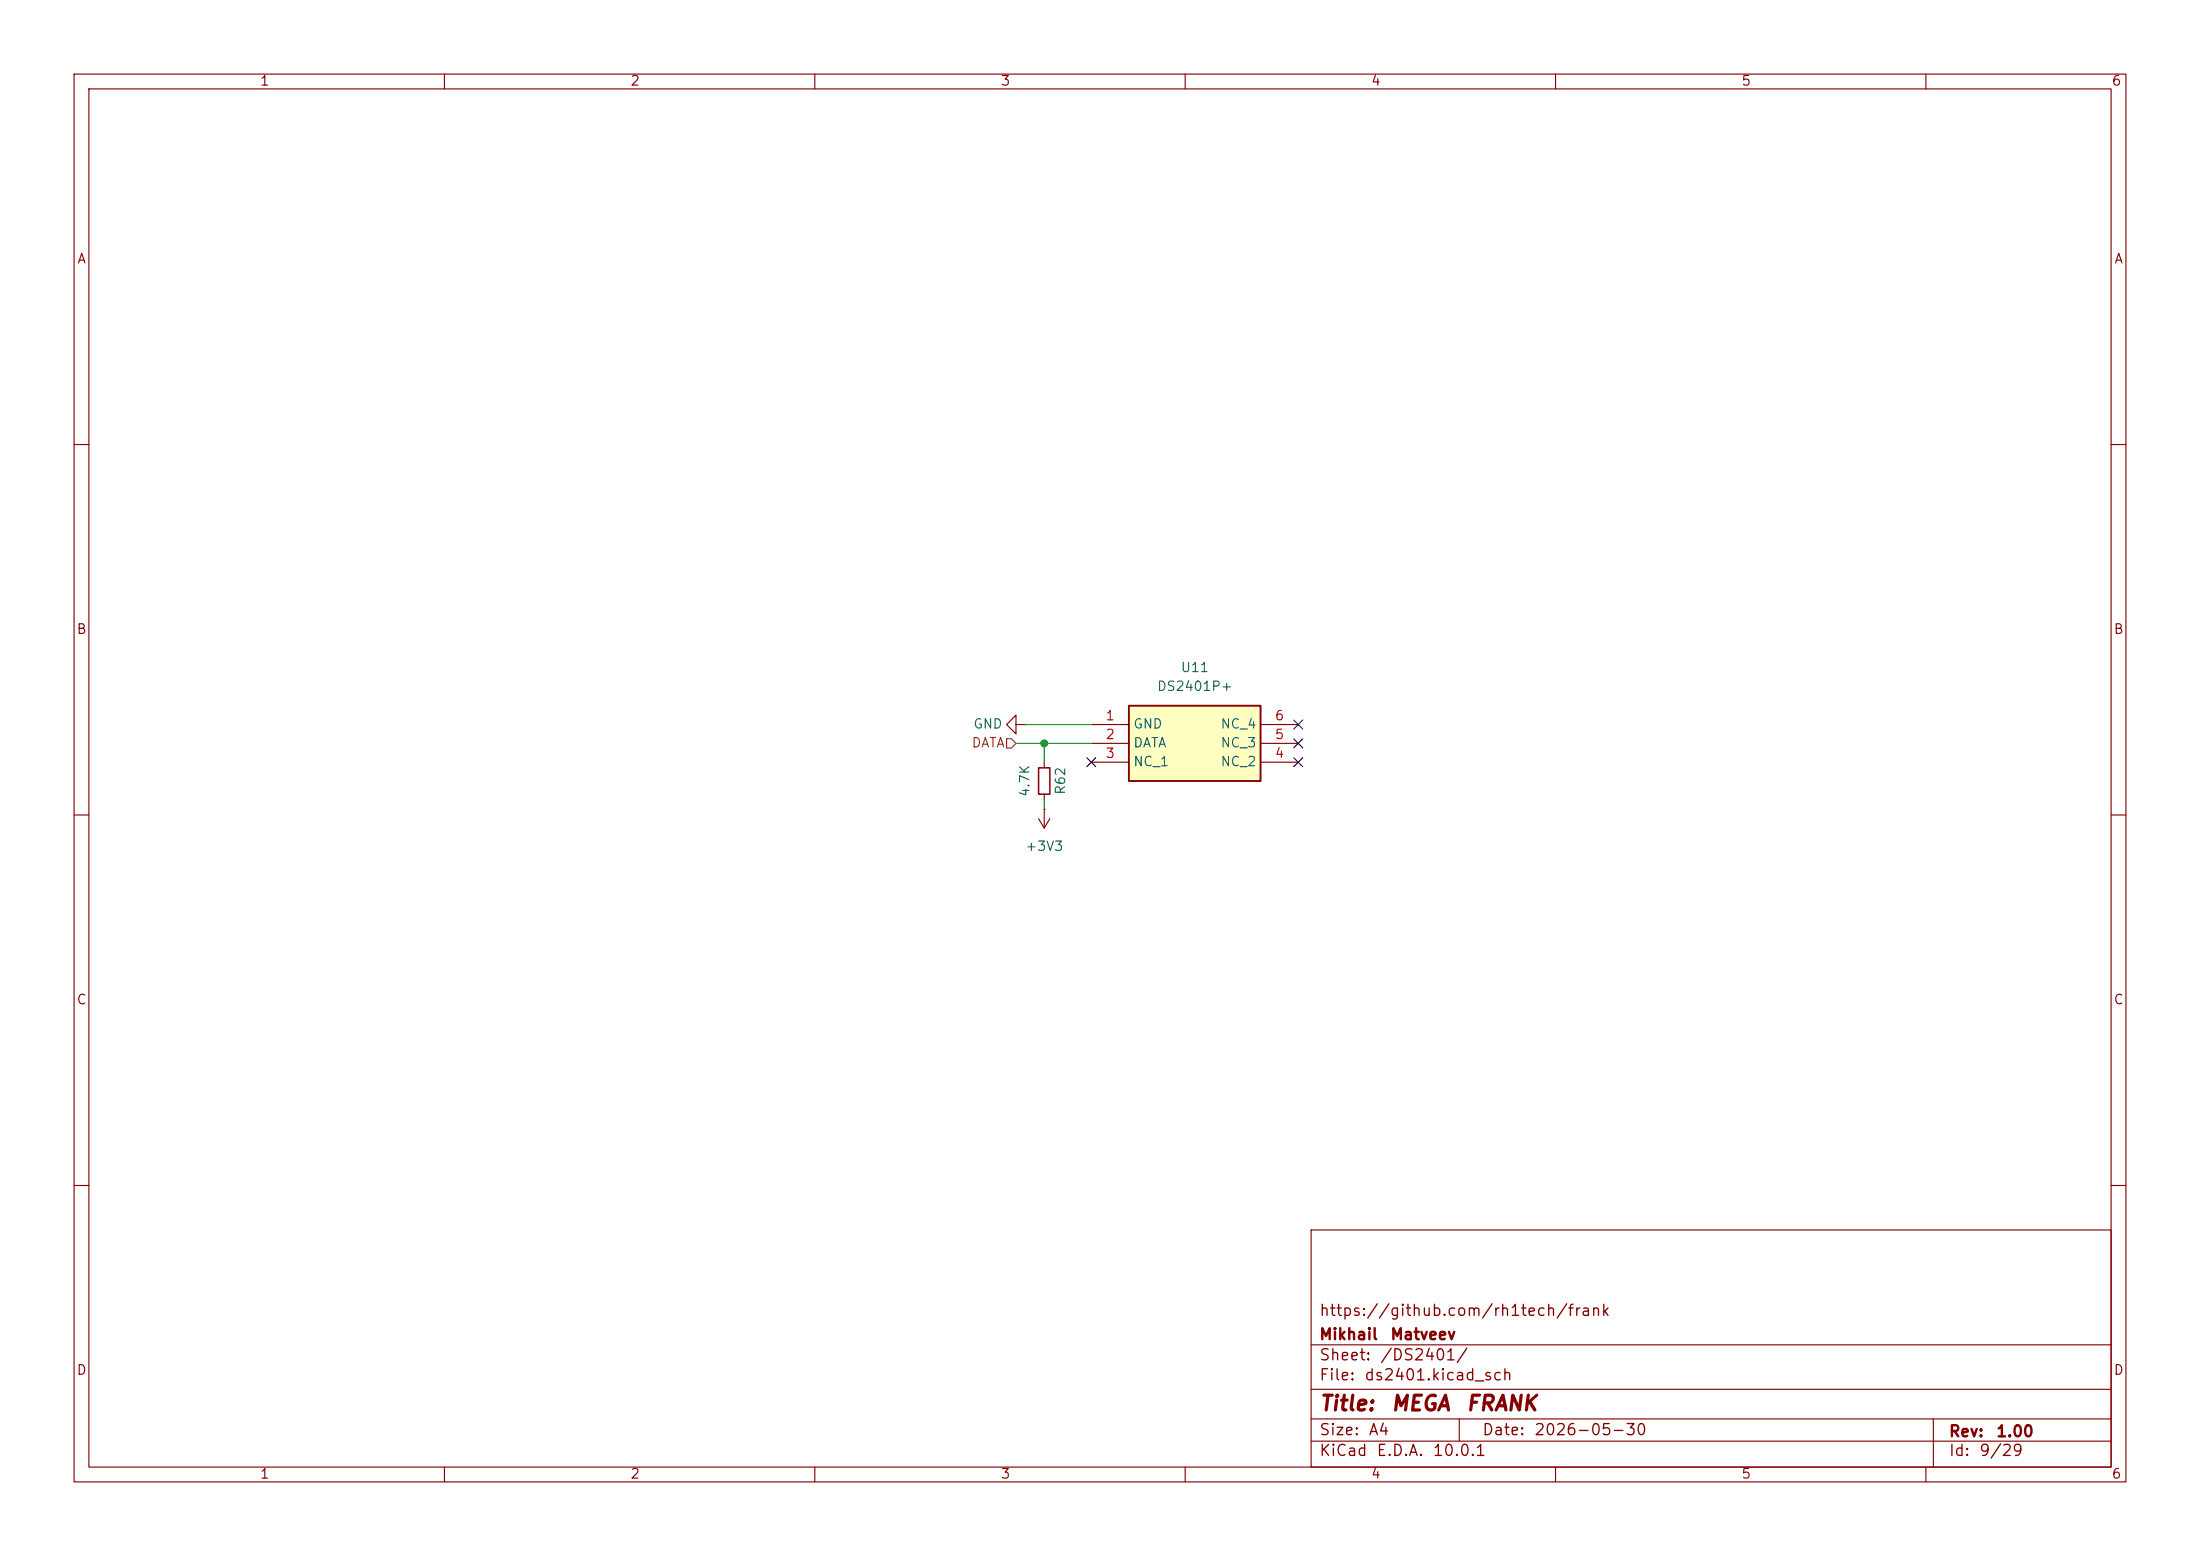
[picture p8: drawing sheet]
(kicad_sch
 (version 20260306)
 (generator "eeschema")
 (generator_version "10.0")
 (paper "A4")
 (title_block
  (title "${NAME}")
  (date "${DATE}")
  (rev "${VERSION}")
  (company "Mikhail Matveev")
  (comment 1 "https://github.com/rh1tech/frank"))
 (lib_symbols
  (symbol "FRANK:DS2401P+" (exclude_from_sim no) (in_bom yes) (on_board yes)
   (in_pos_files yes)
   (duplicate_pin_numbers_are_jumpers no)
   (property "Reference" "U20" (at 13.97 7.62 0) (show_name no) (do_not_autoplace no) (effects (font (size 1.27 1.27))))
   (property "Value" "DS2401P+" (at 13.97 5.08 0) (show_name no) (do_not_autoplace no) (effects (font (size 1.27 1.27))))
   (property "Footprint" "FRANK:TSOC-6" (at 24.13 -94.92 0) (show_name no) (do_not_autoplace no) (hide yes) (effects (font (size 1.27 1.27)) (justify left top)))
   (property "Datasheet" "http://pdfserv.maximintegrated.com/en/ds/DS2401.pdf" (at 24.13 -194.92 0) (show_name no) (do_not_autoplace no) (hide yes) (effects (font (size 1.27 1.27)) (justify left top)))
   (property "Description" "Silicon Serial Number DS2401P+, Silicon Serial Number 48bit Surface Mount, 2.8  6 V, -40  +85 C, 6-Pin, TSOC" (at 0 0 0) (show_name no) (do_not_autoplace no) (hide yes) (effects (font (size 1.27 1.27))))
   (property "Height" "" (at 24.13 -394.92 0) (show_name no) (do_not_autoplace no) (hide yes) (effects (font (size 1.27 1.27)) (justify left top)))
   (property "Mouser Part Number" "700-DS2401P" (at 24.13 -494.92 0) (show_name no) (do_not_autoplace no) (hide yes) (effects (font (size 1.27 1.27)) (justify left top)))
   (property "Mouser Price/Stock" "https://www.mouser.co.uk/ProductDetail/Analog-Devices-Maxim-Integrated/DS2401P%2b?qs=0Y9aZN%252BMVCUnAYDTmvZ1Mg%3D%3D" (at 24.13 -594.92 0) (show_name no) (do_not_autoplace no) (hide yes) (effects (font (size 1.27 1.27)) (justify left top)))
   (property "Manufacturer_Name" "Analog Devices" (at 24.13 -694.92 0) (show_name no) (do_not_autoplace no) (hide yes) (effects (font (size 1.27 1.27)) (justify left top)))
   (property "Manufacturer_Part_Number" "DS2401P+" (at 24.13 -794.92 0) (show_name no) (do_not_autoplace no) (hide yes) (effects (font (size 1.27 1.27)) (justify left top)))
   (symbol "DS2401P+_1_1"
    (rectangle (start 5.08 2.54) (end 22.86 -7.62) (stroke (width 0.254) (type default)) (fill (type background)))
    (pin passive line (at 0 0 0) (length 5.08) (name "GND" (effects (font (size 1.27 1.27)))) (number "1" (effects (font (size 1.27 1.27)))))
    (pin passive line (at 0 -2.54 0) (length 5.08) (name "DATA" (effects (font (size 1.27 1.27)))) (number "2" (effects (font (size 1.27 1.27)))))
    (pin passive line (at 0 -5.08 0) (length 5.08) (name "NC_1" (effects (font (size 1.27 1.27)))) (number "3" (effects (font (size 1.27 1.27)))))
    (pin passive line (at 27.94 -5.08 180) (length 5.08) (name "NC_2" (effects (font (size 1.27 1.27)))) (number "4" (effects (font (size 1.27 1.27)))))
    (pin passive line (at 27.94 -2.54 180) (length 5.08) (name "NC_3" (effects (font (size 1.27 1.27)))) (number "5" (effects (font (size 1.27 1.27)))))
    (pin passive line (at 27.94 0 180) (length 5.08) (name "NC_4" (effects (font (size 1.27 1.27)))) (number "6" (effects (font (size 1.27 1.27))))))
   (embedded_fonts no))
  (symbol "Protea:+3V3"
   (power global)
   (pin_numbers (hide yes))
   (pin_names
    (offset 0) (hide yes)) (exclude_from_sim no) (in_bom yes) (on_board yes)
   (in_pos_files yes)
   (duplicate_pin_numbers_are_jumpers no)
   (property "Reference" "#PWR" (at 0 -3.81 0) (show_name no) (do_not_autoplace no) (hide yes) (effects (font (size 1.27 1.27))))
   (property "Value" "+3V3" (at 0 3.556 0) (show_name no) (do_not_autoplace no) (effects (font (size 1.27 1.27))))
   (property "Footprint" "" (at 0 0 0) (show_name no) (do_not_autoplace no) (hide yes) (effects (font (size 1.27 1.27))))
   (property "Datasheet" "" (at 0 0 0) (show_name no) (do_not_autoplace no) (hide yes) (effects (font (size 1.27 1.27))))
   (property "Description" "Power symbol creates a global label with name \"+3V3\"" (at 0 0 0) (show_name no) (do_not_autoplace no) (hide yes) (effects (font (size 1.27 1.27))))
   (symbol "+3V3_0_1"
    (polyline (pts (xy -0.762 1.27) (xy 0 2.54)) (stroke (width 0) (type default)) (fill (type none)))
    (polyline (pts (xy 0 2.54) (xy 0.762 1.27)) (stroke (width 0) (type default)) (fill (type none)))
    (polyline (pts (xy 0 0) (xy 0 2.54)) (stroke (width 0) (type default)) (fill (type none))))
   (symbol "+3V3_1_1"
    (pin power_in line (at 0 0 90) (length 0) (name "" (effects (font (size 1.27 1.27)))) (number "1" (effects (font (size 1.27 1.27))))))
   (embedded_fonts no))
  (symbol "Protea:GND"
   (power global)
   (pin_numbers (hide yes))
   (pin_names
    (offset 0) (hide yes)) (exclude_from_sim no) (in_bom yes) (on_board yes)
   (in_pos_files yes)
   (duplicate_pin_numbers_are_jumpers no)
   (property "Reference" "#PWR" (at 0 -6.35 0) (show_name no) (do_not_autoplace no) (hide yes) (effects (font (size 1.27 1.27))))
   (property "Value" "GND" (at 0 -3.81 0) (show_name no) (do_not_autoplace no) (effects (font (size 1.27 1.27))))
   (property "Footprint" "" (at 0 0 0) (show_name no) (do_not_autoplace no) (hide yes) (effects (font (size 1.27 1.27))))
   (property "Datasheet" "" (at 0 0 0) (show_name no) (do_not_autoplace no) (hide yes) (effects (font (size 1.27 1.27))))
   (property "Description" "Power symbol creates a global label with name \"GND\" , ground" (at 0 0 0) (show_name no) (do_not_autoplace no) (hide yes) (effects (font (size 1.27 1.27))))
   (symbol "GND_0_1"
    (polyline (pts (xy 0 0) (xy 0 -1.27) (xy 1.27 -1.27) (xy 0 -2.54) (xy -1.27 -1.27) (xy 0 -1.27)) (stroke (width 0) (type default)) (fill (type none))))
   (symbol "GND_1_1"
    (pin power_in line (at 0 0 270) (length 0) (name "" (effects (font (size 1.27 1.27)))) (number "1" (effects (font (size 1.27 1.27))))))
   (embedded_fonts no))
  (symbol "Protea:R_Small"
   (pin_numbers (hide yes))
   (pin_names
    (offset 0.254) (hide yes)) (exclude_from_sim no) (in_bom yes) (on_board yes)
   (in_pos_files yes)
   (duplicate_pin_numbers_are_jumpers no)
   (property "Reference" "R" (at 0 0 90) (show_name no) (do_not_autoplace no) (effects (font (size 1.016 1.016))))
   (property "Value" "R_Small" (at 1.778 0 90) (show_name no) (do_not_autoplace no) (effects (font (size 1.27 1.27))))
   (property "Footprint" "" (at 0 0 0) (show_name no) (do_not_autoplace no) (hide yes) (effects (font (size 1.27 1.27))))
   (property "Datasheet" "" (at 0 0 0) (show_name no) (do_not_autoplace no) (hide yes) (effects (font (size 1.27 1.27))))
   (property "Description" "Resistor, small symbol" (at 0 0 0) (show_name no) (do_not_autoplace no) (hide yes) (effects (font (size 1.27 1.27))))
   (symbol "R_Small_0_1"
    (rectangle (start -0.762 1.778) (end 0.762 -1.778) (stroke (width 0.2032) (type default)) (fill (type none))))
   (symbol "R_Small_1_1"
    (pin passive line (at 0 2.54 270) (length 0.762) (name "" (effects (font (size 1.27 1.27)))) (number "1" (effects (font (size 1.27 1.27)))))
    (pin passive line (at 0 -2.54 90) (length 0.762) (name "" (effects (font (size 1.27 1.27)))) (number "2" (effects (font (size 1.27 1.27))))))
   (embedded_fonts no)))
 (junction
  (at 140.97 100.33)
  (diameter 0)
  (color 0 0 0 0))
 (no_connect
  (at 175.26 97.79))
 (no_connect
  (at 175.26 102.87))
 (no_connect
  (at 147.32 102.87))
 (no_connect
  (at 175.26 100.33))
 (wire
  (pts (xy 140.97 100.33) (xy 147.32 100.33))
  (stroke (width 0) (type default)))
 (wire
  (pts (xy 140.97 102.87) (xy 140.97 100.33))
  (stroke (width 0) (type default)))
 (wire
  (pts (xy 137.16 100.33) (xy 140.97 100.33))
  (stroke (width 0) (type default)))
 (wire
  (pts (xy 140.97 109.22) (xy 140.97 107.95))
  (stroke (width 0) (type default)))
 (wire
  (pts (xy 138.43 97.79) (xy 147.32 97.79))
  (stroke (width 0) (type default)))
 (hierarchical_label "DATA"
  (shape input)
  (at 137.16 100.33 180)
  (effects (font (size 1.27 1.27)) (justify right)))
 (symbol
  (lib_id "Protea:+3V3")
  (at 140.97 109.22 180)
  (unit 1)
  (body_style 1)
  (exclude_from_sim no)
  (in_bom yes)
  (on_board yes)
  (in_pos_files yes)
  (dnp no)
  (fields_autoplaced yes)
  (property "Reference" "#PWR098" (at 140.97 105.41 0) (hide yes) (show_name no) (do_not_autoplace no) (effects (font (size 1.27 1.27))))
  (property "Value" "+3V3" (at 140.97 114.3 0) (show_name no) (do_not_autoplace no) (effects (font (size 1.27 1.27))))
  (property "Footprint" "" (at 140.97 109.22 0) (hide yes) (show_name no) (do_not_autoplace no) (effects (font (size 1.27 1.27))))
  (property "Datasheet" "" (at 140.97 109.22 0) (hide yes) (show_name no) (do_not_autoplace no) (effects (font (size 1.27 1.27))))
  (property "Description" "Power symbol creates a global label with name \"+3V3\"" (at 140.97 109.22 0) (hide yes) (show_name no) (do_not_autoplace no) (effects (font (size 1.27 1.27))))
  (pin "1"))
 (symbol
  (lib_id "FRANK:DS2401P+")
  (at 147.32 97.79 0)
  (unit 1)
  (body_style 1)
  (exclude_from_sim no)
  (in_bom yes)
  (on_board yes)
  (in_pos_files yes)
  (dnp no)
  (fields_autoplaced yes)
  (property "Reference" "U11" (at 161.29 90.17 0) (show_name no) (do_not_autoplace no) (effects (font (size 1.27 1.27))))
  (property "Value" "DS2401P+" (at 161.29 92.71 0) (show_name no) (do_not_autoplace no) (effects (font (size 1.27 1.27))))
  (property "Footprint" "FRANK:TSOC-6" (at 171.45 192.71 0) (hide yes) (show_name no) (do_not_autoplace no) (effects (font (size 1.27 1.27)) (justify left top)))
  (property "Datasheet" "http://pdfserv.maximintegrated.com/en/ds/DS2401.pdf" (at 171.45 292.71 0) (hide yes) (show_name no) (do_not_autoplace no) (effects (font (size 1.27 1.27)) (justify left top)))
  (property "Description" "Silicon Serial Number DS2401P+, Silicon Serial Number 48bit Surface Mount, 2.8  6 V, -40  +85 C, 6-Pin, TSOC" (at 147.32 97.79 0) (hide yes) (show_name no) (do_not_autoplace no) (effects (font (size 1.27 1.27))))
  (property "Height" "" (at 171.45 492.71 0) (hide yes) (show_name no) (do_not_autoplace no) (effects (font (size 1.27 1.27)) (justify left top)))
  (property "Mouser Part Number" "700-DS2401P" (at 171.45 592.71 0) (hide yes) (show_name no) (do_not_autoplace no) (effects (font (size 1.27 1.27)) (justify left top)))
  (property "Mouser Price/Stock" "https://www.mouser.co.uk/ProductDetail/Analog-Devices-Maxim-Integrated/DS2401P%2b?qs=0Y9aZN%252BMVCUnAYDTmvZ1Mg%3D%3D" (at 171.45 692.71 0) (hide yes) (show_name no) (do_not_autoplace no) (effects (font (size 1.27 1.27)) (justify left top)))
  (property "Manufacturer_Name" "Analog Devices" (at 171.45 792.71 0) (hide yes) (show_name no) (do_not_autoplace no) (effects (font (size 1.27 1.27)) (justify left top)))
  (property "Manufacturer_Part_Number" "DS2401P+" (at 171.45 892.71 0) (hide yes) (show_name no) (do_not_autoplace no) (effects (font (size 1.27 1.27)) (justify left top)))
  (pin "3")
  (pin "4")
  (pin "1")
  (pin "6")
  (pin "2")
  (pin "5"))
 (symbol
  (lib_id "Protea:R_Small")
  (at 140.97 105.41 180)
  (unit 1)
  (body_style 1)
  (exclude_from_sim no)
  (in_bom yes)
  (on_board yes)
  (in_pos_files yes)
  (dnp no)
  (property "Reference" "R62" (at 143.256 105.41 90) (show_name no) (do_not_autoplace no) (effects (font (size 1.27 1.27))))
  (property "Value" "4.7K" (at 138.43 105.41 90) (show_name no) (do_not_autoplace no) (effects (font (size 1.27 1.27))))
  (property "Footprint" "FRANK:R_0805_2012Metric" (at 140.97 105.41 0) (hide yes) (show_name no) (do_not_autoplace no) (effects (font (size 1.27 1.27))))
  (property "Datasheet" "https://www.vishay.com/docs/28952/mcs0402at-mct0603at-mcu0805at-mca1206at.pdf" (at 140.97 105.41 0) (hide yes) (show_name no) (do_not_autoplace no) (effects (font (size 1.27 1.27))))
  (property "Description" "Resistor, small symbol" (at 140.97 105.41 0) (hide yes) (show_name no) (do_not_autoplace no) (effects (font (size 1.27 1.27))))
  (property "AliExpress" "https://www.aliexpress.com/item/1005005945735199.html" (at 140.97 105.41 0) (hide yes) (show_name no) (do_not_autoplace no) (effects (font (size 1.27 1.27))))
  (property "MANUFACTURER" "" (at 140.97 105.41 0) (show_name no) (do_not_autoplace no) (effects (font (size 1.27 1.27))))
  (pin "1")
  (pin "2"))
 (symbol
  (lib_id "Protea:GND")
  (at 138.43 97.79 270)
  (unit 1)
  (body_style 1)
  (exclude_from_sim no)
  (in_bom yes)
  (on_board yes)
  (in_pos_files yes)
  (dnp no)
  (property "Reference" "#PWR097" (at 132.08 97.79 0) (hide yes) (show_name no) (do_not_autoplace no) (effects (font (size 1.27 1.27))))
  (property "Value" "GND" (at 133.35 97.79 90) (show_name no) (do_not_autoplace no) (effects (font (size 1.27 1.27))))
  (property "Footprint" "" (at 138.43 97.79 0) (hide yes) (show_name no) (do_not_autoplace no) (effects (font (size 1.27 1.27))))
  (property "Datasheet" "" (at 138.43 97.79 0) (hide yes) (show_name no) (do_not_autoplace no) (effects (font (size 1.27 1.27))))
  (property "Description" "Power symbol creates a global label with name \"GND\" , ground" (at 138.43 97.79 0) (hide yes) (show_name no) (do_not_autoplace no) (effects (font (size 1.27 1.27))))
  (pin "1")))
